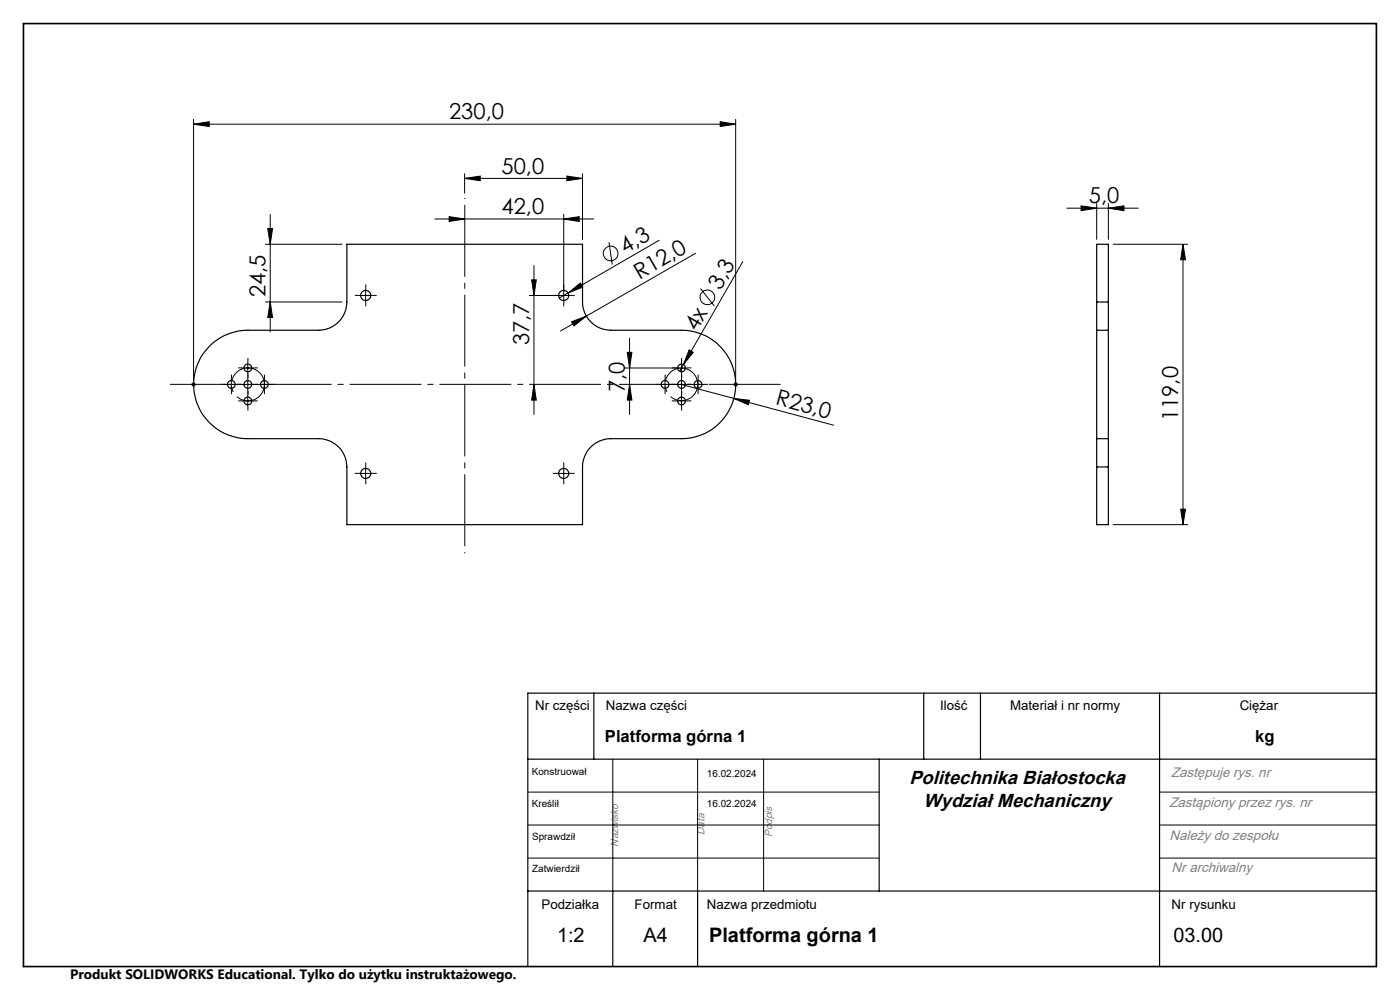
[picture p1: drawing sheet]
<svg xmlns="http://www.w3.org/2000/svg" width="297mm" height="210mm" viewBox="0 0 297 210" stroke-linecap="round" stroke-linejoin="round" font-family="sans-serif">
<g fill="none" stroke="#000" stroke-width=".25">
<path d="M44.3 73.6a11.3 11.3 0 0 1 8.3-3.5h15a6 6 0 0 0 6-6v-12.3h50v12.3a6 6 0 0 0 6 6h15a11.5 11.5 0 0 1 11.5 11.5 11.5 11.5 0 0 1-11.5 11.5h-15a6 6 0 0 0-6 6v12.2h-50v-12.2a6 6 0 0 0-6-6h-15a11.5 11.5 0 0 1-10.6-7 11.5 11.5 0 0 1 2.3-12.5zM232.7 70.1v23M232.7 64.1v6M232.7 70.1h2.4M232.7 64.1v-12.3h2.4v12.3M232.7 64.1h2.4M235.1 70.1v23M235.1 64.1v6M232.7 93.1v6M232.7 93.1h2.4M232.7 99.1v12.2h2.4v-12.2M232.7 99.1h2.4"/>
<path d="M235.1 93.1v6M126 147v14M196 147v14M208 147v14M246 147v58M292 147h-180v58M112 161h180M186.5 161v28M112 189h180M130 189v16M148 189v16"/>
<circle cx="52.6" cy="78" r=".83"/>
<circle cx="77.6" cy="62.7" r="1.07"/>
<circle cx="119.6" cy="62.7" r="1.08"/>
<circle cx="144.6" cy="78" r=".83"/>
<circle cx="49.1" cy="81.5" r=".84"/>
<circle cx="52.6" cy="81.5" r=".83"/>
<circle cx="52.6" cy="85" r=".82"/>
<circle cx="56.1" cy="81.5" r=".83"/>
<circle cx="141.1" cy="81.5" r=".81"/>
<circle cx="144.6" cy="81.6" r=".82"/>
<circle cx="144.6" cy="85.1" r=".83"/>
<circle cx="148.1" cy="81.6" r=".82"/>
<circle cx="77.6" cy="100.4" r="1.07"/>
<circle cx="119.6" cy="100.4" r="1.07"/>
</g>
<g fill="none" stroke="#000" stroke-width=".21">
<path d="M41.1 26.3l3.3-.5v1zM41.1 25.3v55.3M41.1 26.3h115M98.6 37.8l3.3-.4v.9zM98.6 36.9v4.1M98.6 37.8h25M120.3 37.4l3.3 .4-3.3 .5zM123.6 36.9v13.9M152.8 25.8l3.3 .5-3.3 .5zM156.1 25.3v55.3M56.3 51.8h16.3M56.8 48.5h1l-.5 3.3z"/>
<path d="M57.3 45.5v24.9M92.2 46.5h33.7M95.3 46l3.3 .5-3.3 .5zM112.8 59.4h1l-.5 3.3zM113.3 56.3v31.6M119.6 46.5l3.3-.5v1zM119.6 45.5v18.4M129.2 51.4l.7 4.7M139.8 51l-19.3 11.2M147.6 53.7l-28.7 16.5M157.6 55.5l-12.6 21.8M226.3 44.2h15.2"/>
<path d="M229.3 43.7l3.4 .5-3.4 .5zM232.7 43.2v7.6M235.1 44.2l3.3-.5v1zM235.1 43.2v7.6M236.1 51.8h15.9M251 51.8v59.5M251 51.8l.5 3.3h-1zM51.3 78.1h2.5M52.6 76.8v2.5M56.3 64.1h16.3M57.3 64.1l.5 3.2h-1zM76.3 62.7h2.5"/>
<path d="M77.6 61.4v2.5M112.3 62.7h8.5M120.5 62.2l2.6-2.2 .5 .9zM120.5 62.2l-1.9 1M121.2 68.3l3.2-1.2-2.6 2zM132.6 78.1h13.2M133.1 74.7h1l-.5 3.4zM133.6 71.7v16.2M144.6 76.8v2.5M145 77.3l-.8 1.5M146.2 74.2l.9 .5-2.1 2.6zM148.6 61.2l3 3.7"/>
<path d="M40.6 81.6h1M40.7 81.2l.7 .7M41.1 81.1v.9M41.4 81.2l-.7 .7M47.8 81.6h2.5M49.1 80.3v2.5M51.3 81.6h2.5M51.3 85h2.5M52.6 80.3v2.5M52.6 83.8v2.5M54.8 81.6h2.5M56.1 80.3v2.5"/>
<path d="M77.6 99.2v2.5M113.3 81.6l.5 3.3h-1zM119.6 99.2v2.5M133.6 81.6l.5 3.3h-1zM139.8 81.6h2.5M141.1 80.3v2.5M143.3 81.6h2.5M143.3 85h2.5M144.6 81.6l11.1 2.9M144.6 80.3v2.5M144.6 83.8v2.5M146.8 81.6h2.5"/>
<path d="M148.1 80.3v2.5M155.6 81.6h1M155.7 84.5l3.3 .4-.3 1zM155.7 84.5l21.1 5.7M155.7 81.2l.7 .7M156.1 81.1v.9M156.4 81.2l-.7 .7M76.3 100.4h2.5M118.3 100.4h2.5M236.1 111.3h15.9M250.5 108h1l-.5 3.3zM112 168h74.5"/>
<path d="M112 175h74.5M130 161v28M148 161v28M162 161v28M246 168h46M246 175h46M112 182h74.5M246 182h46"/>
<circle cx="129.5" cy="53.8" r="1.55"/>
<circle cx="150.1" cy="63.1" r="1.56"/>
</g>
<path d="M55.9 80.5a3.5 3.5 0 0 0-5.8-1.4 3.5 3.5 0 0 0 1.5 5.8 3.5 3.5 0 0 0 4.4-4.1l-.1-.3" fill="none" stroke="#000" stroke-width=".21" stroke-dasharray="15.2 1.3 1.3 1.3" stroke-dashoffset="6.2" stroke-linecap="butt"/>
<path d="M147.9 80.5a3.5 3.5 0 0 0-5.8-1.4 3.5 3.5 0 0 0 1.5 5.8 3.5 3.5 0 0 0 4.3-4.1v-.3" fill="none" stroke="#000" stroke-width=".21" stroke-dasharray="15.2 1.3 1.3 1.3" stroke-dashoffset="6.3" stroke-linecap="butt"/>
<g fill="none" stroke="#000" stroke-width=".21" stroke-dasharray="15.2 1.3 1.3 1.3" stroke-linecap="butt">
<path d="M51.3 78h-.8M52.6 76.8v-.8M52.6 79.3v.8M53.8 78h.9M76.3 62.7h-1M77.6 61.4v-1.1M77.6 63.9v1.1M78.8 62.7h1.1M118.3 62.7h-1M119.6 61.4v-1.1M119.6 63.9v1.1M120.8 62.7h1.1"/>
<path d="M143.3 78h-.8M144.6 76.8v-.8M144.6 79.3v.8M145.8 78h.9M47.8 81.5h-.8M49.1 80.3v-.8M49.1 82.8v.8M50.3 81.5h.9M51.3 81.5h-.8M51.3 85h-.8M52.6 80.3v-.8M52.6 82.8v.8"/>
<path d="M52.6 83.8v-.8M52.6 86.3v.8M53.8 81.5h.9M53.8 85h.9M54.8 81.5h-.8M56.1 80.3v-.8M56.1 82.8v.8M57.3 81.5h.9M77.6 99.2v-1.1M119.6 99.2v-1.1M139.8 81.5h-.8M141.1 80.3v-.8"/>
<path d="M141.1 82.8v.8M142.3 81.5h.9M143.3 81.5h-.8M143.3 85h-.8M144.6 80.3v-.8M144.6 82.8v.8M144.6 83.8v-.8M144.6 86.3v.8M145.8 81.5h.9M145.8 85h.9M146.8 81.5h-.8M148.1 80.3v-.8"/>
<path d="M148.1 82.8v.8M149.3 81.5h.9M76.3 100.4h-1M77.6 101.7v1M78.8 100.4h1.1M118.3 100.4h-1M119.6 101.7v1M120.8 100.4h1.1"/>
</g>
<path d="M98.6 42v75.4" fill="none" stroke="#000" stroke-width=".21" stroke-dasharray="15.2 1.3 1.3 1.3" stroke-dashoffset="-1.5" stroke-linecap="butt"/>
<path d="M36 81.5h129.7" fill="none" stroke="#000" stroke-width=".21" stroke-dasharray="15.2 1.3 1.3 1.3" stroke-dashoffset="-.1" stroke-linecap="butt"/>
<path d="M5 5h287v200h-287z" fill="none" stroke="#000" stroke-width=".35"/>
<g fill="#000">
<path d="M120.5 62.2l2.6-2.2 .5 .9zM121.2 68.3l3.2-1.2-2.6 2zM146.2 74.2l.9 .5-2.1 2.6zM155.7 84.5l3.3 .4-.3 1z"/>
<path d="M41.1 26.3l3.3-.5v1zM152.8 25.8l3.3 .5-3.3 .5zM98.6 37.8l3.3-.4v.9zM120.3 37.4l3.3 .4-3.3 .5z"/>
<path d="M56.8 48.5h1l-.5 3.3zM57.3 64.1l.5 3.2h-1zM251 51.8l.5 3.3h-1zM250.5 108h1l-.5 3.3z"/>
<path d="M119.6 46.5l3.3-.5v1zM95.3 46l3.3 .5-3.3 .5z"/>
<path d="M235.1 44.2l3.3-.5v1zM229.3 43.7l3.4 .5-3.4 .5z"/>
<path d="M112.8 59.4h1l-.5 3.3zM113.3 81.6l.5 3.3h-1zM133.1 74.7h1l-.5 3.4zM133.6 81.6l.5 3.3h-1z"/>
</g>
<g font-size="4.7">
<text x="95.3" y="25.3">230,0</text>
<text x="106.4" y="36.8">50,0</text>
<text x="106.4" y="45.4">42,0</text>
<text x="231" y="43.1">5,0</text>
<text x="132.6" y="53.9" transform="rotate(-30 132.6 53.9)">4,3</text>
<text x="135.7" y="59.4" transform="rotate(-30 135.7 59.4)">R12,0</text>
<text x="56.3" y="63.1" transform="rotate(-90 56.3 63.1)">24,5</text>
<text x="152.8" y="61.7" transform="rotate(-60 152.8 61.7)">3,3</text>
<text x="147.8" y="70.4" transform="rotate(-60 147.8 70.4)">4x</text>
<text x="112.3" y="73.3" transform="rotate(-90 112.3 73.3)">37,7</text>
<text x="132.6" y="83.2" transform="rotate(-90 132.6 83.2)">7,0</text>
<text x="164.4" y="85.8" transform="rotate(15 164.4 85.8)">R23,0</text>
<text x="250" y="89.3" transform="rotate(-90 250 89.3)">119,0</text>
</g>
<g font-size="4.2">
<text x="118.2" y="199.8">1:2</text>
<text x="136.5" y="199.8">A4</text>
<text x="150.4" y="199.8">Platforma górna 1</text>
<text x="248.9" y="199.8">03.00</text>
</g>
<g font-size="4">
<text x="192.9" y="166.2">Politechnika Białostocka</text>
<text x="195.9" y="171.1">Wydział Mechaniczny</text>
</g>
<g font-size="3.5">
<text x="128.3" y="157.5">Platforma górna 1</text>
<text x="266.3" y="157.4">kg</text>
</g>
<g font-size="2.9" fill="#808080">
<text x="248.4" y="164.9">Zastępuje rys. nr</text>
<text x="248.1" y="171.2">Zastąpiony przez rys. nr</text>
<text x="248.1" y="178.1">Należy do zespołu</text>
<text x="248.6" y="185">Nr archiwalny</text>
</g>
<text font-size="2.9" x="14.9" y="207.6">Produkt SOLIDWORKS Educational. Tylko do użytku instruktażowego.</text>
<g font-size="2.8">
<text x="113.5" y="150.6">Nr części</text>
<text x="128.5" y="150.6">Nazwa części</text>
<text x="199.4" y="150.6">Ilość</text>
<text x="214.3" y="150.6">Materiał i nr normy</text>
<text x="263" y="150.6">Ciężar</text>
<text x="114.9" y="192.9">Podziałka</text>
<text x="134.6" y="192.9">Format</text>
<text x="150" y="192.9">Nazwa przedmiotu</text>
<text x="248.6" y="192.9">Nr rysunku</text>
</g>
<g font-size="2.2" fill="#808080">
<text x="131.1" y="179.6" transform="rotate(-90 131.1 179.6)">Nazwisko</text>
<text x="149.4" y="177.1" transform="rotate(-90 149.4 177.1)">Data</text>
<text x="163.8" y="177.6" transform="rotate(-90 163.8 177.6)">Podpis</text>
</g>
<g font-size="2.1">
<text x="112.8" y="164.3">Konstruował</text>
<text x="150" y="164.9">16.02.2024</text>
<text x="112.8" y="171.2">Kreślił</text>
<text x="150" y="171.2">16.02.2024</text>
<text x="112.9" y="178.1">Sprawdził</text>
<text x="112.9" y="185">Zatwierdził</text>
</g>
</svg>
